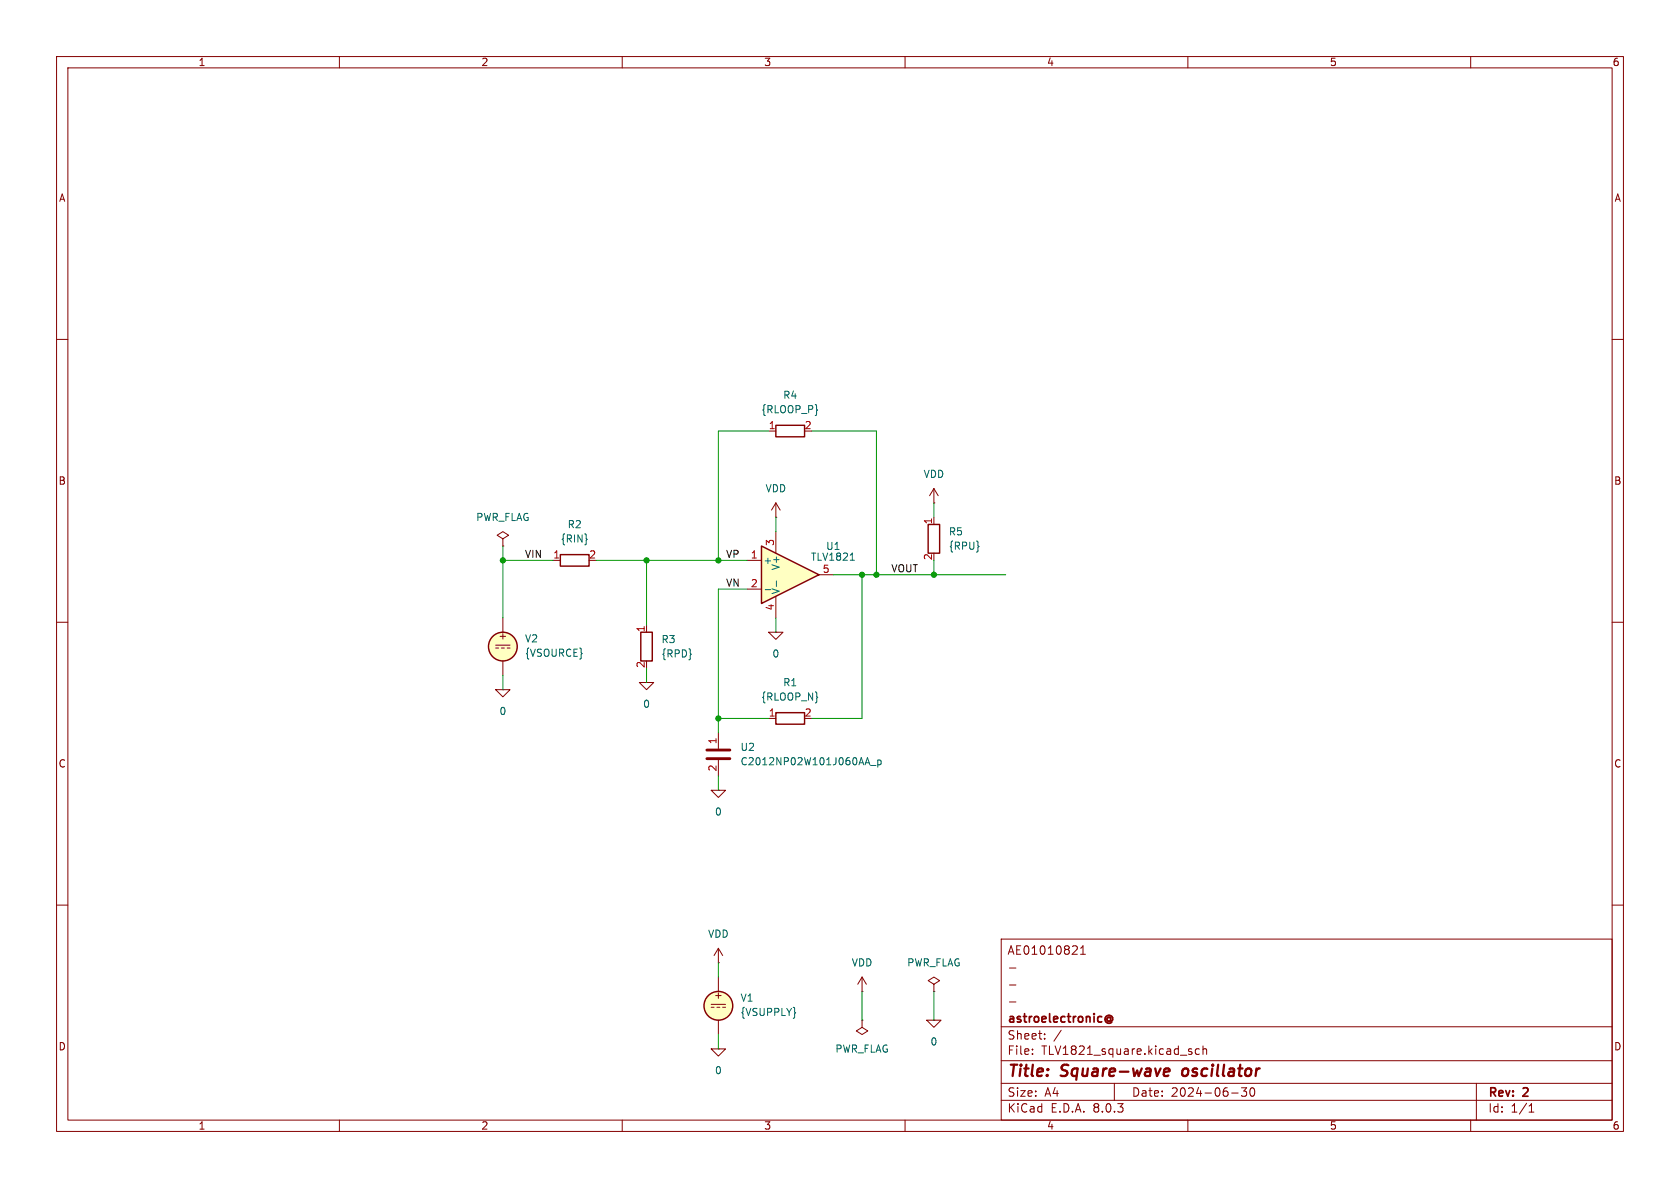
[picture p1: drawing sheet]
(kicad_sch
 (version 20231120)
 (generator "eeschema")
 (generator_version "8.0")
 (paper "A4")
 (title_block
  (title "Square-wave oscillator")
  (date "2024-06-30")
  (rev "2")
  (company "astroelectronic@")
  (comment 1 "-")
  (comment 2 "-")
  (comment 3 "-")
  (comment 4 "AE01010821"))
 (lib_symbols
  (symbol "R_1"
   (pin_names
    (offset 0) hide) (exclude_from_sim no) (in_bom yes) (on_board yes)
   (property "Reference" "R" (at 2.032 0 90) (effects (font (size 1.27 1.27))))
   (property "Value" "R" (at 0 0 90) (effects (font (size 1.27 1.27))))
   (property "Footprint" "" (at -1.778 0 90) (effects (font (size 1.27 1.27)) (hide yes)))
   (property "Datasheet" "~" (at 0 0 0) (effects (font (size 1.27 1.27)) (hide yes)))
   (property "Description" "Resistor" (at 0 0 0) (effects (font (size 1.27 1.27)) (hide yes)))
   (symbol "R_1_0_1"
    (rectangle (start -1.016 -2.54) (end 1.016 2.54) (stroke (width 0.254) (type default)) (fill (type none))))
   (symbol "R_1_1_1"
    (pin passive line (at 0 3.81 270) (length 1.27) (name "~" (effects (font (size 1.27 1.27)))) (number "1" (effects (font (size 1.27 1.27)))))
    (pin passive line (at 0 -3.81 90) (length 1.27) (name "~" (effects (font (size 1.27 1.27)))) (number "2" (effects (font (size 1.27 1.27)))))))
  (symbol "TLV1821:0"
   (power)
   (pin_numbers hide)
   (pin_names
    (offset 0) hide) (exclude_from_sim no) (in_bom yes) (on_board yes)
   (property "Reference" "#GND" (at 0 -5.08 0) (effects (font (size 1.27 1.27)) (hide yes)))
   (property "Value" "0" (at 0 -2.54 0) (effects (font (size 1.27 1.27))))
   (property "Footprint" "" (at 0 0 0) (effects (font (size 1.27 1.27)) (hide yes)))
   (property "Datasheet" "https://ngspice.sourceforge.io/docs/ngspice-html-manual/manual.xhtml#subsec_Circuit_elements__device" (at 0 -10.16 0) (effects (font (size 1.27 1.27)) (hide yes)))
   (property "Description" "0V reference potential for simulation" (at 0 -7.62 0) (effects (font (size 1.27 1.27)) (hide yes)))
   (symbol "0_0_1"
    (polyline (pts (xy -1.27 0) (xy 0 -1.27) (xy 1.27 0) (xy -1.27 0)) (stroke (width 0) (type default)) (fill (type none))))
   (symbol "0_1_1"
    (pin power_in line (at 0 0 0) (length 0) (name "~" (effects (font (size 1.016 1.016)))) (number "1" (effects (font (size 1.016 1.016)))))))
  (symbol "TLV1821:C"
   (pin_names
    (offset 0.254) hide) (exclude_from_sim no) (in_bom yes) (on_board yes)
   (property "Reference" "C" (at 0.635 2.54 0) (effects (font (size 1.27 1.27)) (justify left)))
   (property "Value" "C" (at 0.635 -2.54 0) (effects (font (size 1.27 1.27)) (justify left)))
   (property "Footprint" "" (at 0.9652 -3.81 0) (effects (font (size 1.27 1.27)) (hide yes)))
   (property "Datasheet" "~" (at 0 0 0) (effects (font (size 1.27 1.27)) (hide yes)))
   (property "Description" "Unpolarized capacitor" (at 0 0 0) (effects (font (size 1.27 1.27)) (hide yes)))
   (symbol "C_0_1"
    (polyline (pts (xy -2.032 -0.762) (xy 2.032 -0.762)) (stroke (width 0.508) (type default)) (fill (type none)))
    (polyline (pts (xy -2.032 0.762) (xy 2.032 0.762)) (stroke (width 0.508) (type default)) (fill (type none))))
   (symbol "C_1_1"
    (pin passive line (at 0 3.81 270) (length 2.794) (name "~" (effects (font (size 1.27 1.27)))) (number "1" (effects (font (size 1.27 1.27)))))
    (pin passive line (at 0 -3.81 90) (length 2.794) (name "~" (effects (font (size 1.27 1.27)))) (number "2" (effects (font (size 1.27 1.27)))))))
  (symbol "TLV1821:PWR_FLAG"
   (power)
   (pin_numbers hide)
   (pin_names
    (offset 0) hide) (exclude_from_sim no) (in_bom yes) (on_board yes)
   (property "Reference" "#FLG" (at 0 1.905 0) (effects (font (size 1.27 1.27)) (hide yes)))
   (property "Value" "PWR_FLAG" (at 0 3.81 0) (effects (font (size 1.27 1.27))))
   (property "Footprint" "" (at 0 0 0) (effects (font (size 1.27 1.27)) (hide yes)))
   (property "Datasheet" "~" (at 0 0 0) (effects (font (size 1.27 1.27)) (hide yes)))
   (property "Description" "Special symbol for telling ERC where power comes from" (at 0 0 0) (effects (font (size 1.27 1.27)) (hide yes)))
   (symbol "PWR_FLAG_0_0"
    (pin power_out line (at 0 0 90) (length 0) (name "~" (effects (font (size 1.27 1.27)))) (number "1" (effects (font (size 1.27 1.27))))))
   (symbol "PWR_FLAG_0_1"
    (polyline (pts (xy 0 0) (xy 0 1.27) (xy -1.016 1.905) (xy 0 2.54) (xy 1.016 1.905) (xy 0 1.27)) (stroke (width 0) (type default)) (fill (type none)))))
  (symbol "TLV1821:R"
   (pin_names
    (offset 0) hide) (exclude_from_sim no) (in_bom yes) (on_board yes)
   (property "Reference" "R" (at 2.032 0 90) (effects (font (size 1.27 1.27))))
   (property "Value" "R" (at 0 0 90) (effects (font (size 1.27 1.27))))
   (property "Footprint" "" (at -1.778 0 90) (effects (font (size 1.27 1.27)) (hide yes)))
   (property "Datasheet" "~" (at 0 0 0) (effects (font (size 1.27 1.27)) (hide yes)))
   (property "Description" "Resistor" (at 0 0 0) (effects (font (size 1.27 1.27)) (hide yes)))
   (symbol "R_0_1"
    (rectangle (start -1.016 -2.54) (end 1.016 2.54) (stroke (width 0.254) (type default)) (fill (type none))))
   (symbol "R_1_1"
    (pin passive line (at 0 3.81 270) (length 1.27) (name "~" (effects (font (size 1.27 1.27)))) (number "1" (effects (font (size 1.27 1.27)))))
    (pin passive line (at 0 -3.81 90) (length 1.27) (name "~" (effects (font (size 1.27 1.27)))) (number "2" (effects (font (size 1.27 1.27)))))))
  (symbol "TLV1821:TLV1821"
   (pin_names
    (offset 0.254)) (exclude_from_sim no) (in_bom yes) (on_board yes)
   (property "Reference" "U" (at 3.81 3.175 0) (effects (font (size 1.27 1.27)) (justify left)))
   (property "Value" "${SIM.PARAMS}" (at 3.81 -3.175 0) (effects (font (size 1.27 1.27)) (justify left)))
   (property "Footprint" "" (at 0 0 0) (effects (font (size 1.27 1.27)) (hide yes)))
   (property "Datasheet" "https://www.ti.com/product/TLV1824" (at 0 0 0) (effects (font (size 1.27 1.27)) (hide yes)))
   (property "Description" "Operational amplifier, single, node sequence=1:+ 2:- 3:OUT 4:V+ 5:V-" (at 0 0 0) (effects (font (size 1.27 1.27)) (hide yes)))
   (property "Sim.Pins" "1=in+ 2=in- 3=vcc 4=vee 5=out" (at 0 0 0) (effects (font (size 1.27 1.27)) (hide yes)))
   (property "Sim.Device" "SUBCKT" (at 0 0 0) (effects (font (size 1.27 1.27)) (justify left) (hide yes)))
   (property "Sim.Library" "${KICAD7_SYMBOL_DIR}/Simulation_SPICE.sp" (at 0 0 0) (effects (font (size 1.27 1.27)) (hide yes)))
   (property "Sim.Name" "kicad_builtin_opamp" (at 0 0 0) (effects (font (size 1.27 1.27)) (hide yes)))
   (symbol "TLV1821_0_1"
    (polyline (pts (xy 5.08 0) (xy -5.08 5.08) (xy -5.08 -5.08) (xy 5.08 0)) (stroke (width 0.254) (type default)) (fill (type background))))
   (symbol "TLV1821_1_1"
    (pin passive line (at -7.62 2.54 0) (length 2.54) (name "+" (effects (font (size 1.27 1.27)))) (number "1" (effects (font (size 1.27 1.27)))))
    (pin passive line (at -7.62 -2.54 0) (length 2.54) (name "-" (effects (font (size 1.27 1.27)))) (number "2" (effects (font (size 1.27 1.27)))))
    (pin passive line (at -2.54 7.62 270) (length 3.81) (name "V+" (effects (font (size 1.27 1.27)))) (number "3" (effects (font (size 1.27 1.27)))))
    (pin passive line (at -2.54 -7.62 90) (length 3.81) (name "V-" (effects (font (size 1.27 1.27)))) (number "4" (effects (font (size 1.27 1.27)))))
    (pin passive line (at 7.62 0 180) (length 2.54) (name "~" (effects (font (size 1.27 1.27)))) (number "5" (effects (font (size 1.27 1.27)))))))
  (symbol "TLV1821:VDC"
   (pin_numbers hide)
   (pin_names
    (offset 0.0254)) (exclude_from_sim no) (in_bom yes) (on_board yes)
   (property "Reference" "V" (at 2.54 2.54 0) (effects (font (size 1.27 1.27)) (justify left)))
   (property "Value" "1" (at 2.54 0 0) (effects (font (size 1.27 1.27)) (justify left)))
   (property "Footprint" "" (at 0 0 0) (effects (font (size 1.27 1.27)) (hide yes)))
   (property "Datasheet" "https://ngspice.sourceforge.io/docs/ngspice-html-manual/manual.xhtml#sec_Independent_Sources_for" (at 0 0 0) (effects (font (size 1.27 1.27)) (hide yes)))
   (property "Description" "Voltage source, DC" (at 0 0 0) (effects (font (size 1.27 1.27)) (hide yes)))
   (property "Sim.Pins" "1=+ 2=-" (at 0 0 0) (effects (font (size 1.27 1.27)) (hide yes)))
   (property "Sim.Type" "DC" (at 0 0 0) (effects (font (size 1.27 1.27)) (hide yes)))
   (property "Sim.Device" "V" (at 0 0 0) (effects (font (size 1.27 1.27)) (justify left) (hide yes)))
   (symbol "VDC_0_0"
    (polyline (pts (xy -1.27 0.254) (xy 1.27 0.254)) (stroke (width 0) (type default)) (fill (type none)))
    (polyline (pts (xy -0.762 -0.254) (xy -1.27 -0.254)) (stroke (width 0) (type default)) (fill (type none)))
    (polyline (pts (xy 0.254 -0.254) (xy -0.254 -0.254)) (stroke (width 0) (type default)) (fill (type none)))
    (polyline (pts (xy 1.27 -0.254) (xy 0.762 -0.254)) (stroke (width 0) (type default)) (fill (type none)))
    (text "+" (at 0 1.905 0) (effects (font (size 1.27 1.27)))))
   (symbol "VDC_0_1"
    (circle (center 0 0) (radius 2.54) (stroke (width 0.254) (type default)) (fill (type background))))
   (symbol "VDC_1_1"
    (pin passive line (at 0 5.08 270) (length 2.54) (name "~" (effects (font (size 1.27 1.27)))) (number "1" (effects (font (size 1.27 1.27)))))
    (pin passive line (at 0 -5.08 90) (length 2.54) (name "~" (effects (font (size 1.27 1.27)))) (number "2" (effects (font (size 1.27 1.27)))))))
  (symbol "TLV1821:VDD"
   (power)
   (pin_numbers hide)
   (pin_names
    (offset 0) hide) (exclude_from_sim no) (in_bom yes) (on_board yes)
   (property "Reference" "#PWR" (at 0 -3.81 0) (effects (font (size 1.27 1.27)) (hide yes)))
   (property "Value" "VDD" (at 0 3.556 0) (effects (font (size 1.27 1.27))))
   (property "Footprint" "" (at 0 0 0) (effects (font (size 1.27 1.27)) (hide yes)))
   (property "Datasheet" "" (at 0 0 0) (effects (font (size 1.27 1.27)) (hide yes)))
   (property "Description" "Power symbol creates a global label with name \"VDD\"" (at 0 0 0) (effects (font (size 1.27 1.27)) (hide yes)))
   (symbol "VDD_0_1"
    (polyline (pts (xy -0.762 1.27) (xy 0 2.54)) (stroke (width 0) (type default)) (fill (type none)))
    (polyline (pts (xy 0 0) (xy 0 2.54)) (stroke (width 0) (type default)) (fill (type none)))
    (polyline (pts (xy 0 2.54) (xy 0.762 1.27)) (stroke (width 0) (type default)) (fill (type none))))
   (symbol "VDD_1_1"
    (pin power_in line (at 0 0 90) (length 0) (name "~" (effects (font (size 1.27 1.27)))) (number "1" (effects (font (size 1.27 1.27))))))))
 (junction
  (at 127 127)
  (diameter 0)
  (color 0 0 0 0))
 (junction
  (at 114.3 99.06)
  (diameter 0)
  (color 0 0 0 0))
 (junction
  (at 127 99.06)
  (diameter 0)
  (color 0 0 0 0))
 (junction
  (at 154.94 101.6)
  (diameter 0)
  (color 0 0 0 0))
 (junction
  (at 165.1 101.6)
  (diameter 0)
  (color 0 0 0 0))
 (junction
  (at 88.9 99.06)
  (diameter 0)
  (color 0 0 0 0))
 (junction
  (at 152.4 101.6)
  (diameter 0)
  (color 0 0 0 0))
 (wire
  (pts (xy 114.3 118.11) (xy 114.3 120.65))
  (stroke (width 0) (type default)))
 (wire
  (pts (xy 114.3 99.06) (xy 127 99.06))
  (stroke (width 0) (type default)))
 (wire
  (pts (xy 165.1 99.06) (xy 165.1 101.6))
  (stroke (width 0) (type default)))
 (wire
  (pts (xy 127 99.06) (xy 132.08 99.06))
  (stroke (width 0) (type default)))
 (wire
  (pts (xy 127 127) (xy 127 104.14))
  (stroke (width 0) (type default)))
 (wire
  (pts (xy 165.1 88.9) (xy 165.1 91.44))
  (stroke (width 0) (type default)))
 (wire
  (pts (xy 165.1 175.26) (xy 165.1 180.34))
  (stroke (width 0) (type default)))
 (wire
  (pts (xy 135.89 127) (xy 127 127))
  (stroke (width 0) (type default)))
 (wire
  (pts (xy 105.41 99.06) (xy 114.3 99.06))
  (stroke (width 0) (type default)))
 (wire
  (pts (xy 88.9 119.38) (xy 88.9 121.92))
  (stroke (width 0) (type default)))
 (wire
  (pts (xy 154.94 76.2) (xy 143.51 76.2))
  (stroke (width 0) (type default)))
 (wire
  (pts (xy 127 137.16) (xy 127 139.7))
  (stroke (width 0) (type default)))
 (wire
  (pts (xy 137.16 109.22) (xy 137.16 111.76))
  (stroke (width 0) (type default)))
 (wire
  (pts (xy 88.9 109.22) (xy 88.9 99.06))
  (stroke (width 0) (type default)))
 (wire
  (pts (xy 152.4 101.6) (xy 147.32 101.6))
  (stroke (width 0) (type default)))
 (wire
  (pts (xy 152.4 127) (xy 152.4 101.6))
  (stroke (width 0) (type default)))
 (wire
  (pts (xy 154.94 101.6) (xy 165.1 101.6))
  (stroke (width 0) (type default)))
 (wire
  (pts (xy 137.16 91.44) (xy 137.16 93.98))
  (stroke (width 0) (type default)))
 (wire
  (pts (xy 127 104.14) (xy 132.08 104.14))
  (stroke (width 0) (type default)))
 (wire
  (pts (xy 127 127) (xy 127 129.54))
  (stroke (width 0) (type default)))
 (wire
  (pts (xy 152.4 175.26) (xy 152.4 180.34))
  (stroke (width 0) (type default)))
 (wire
  (pts (xy 88.9 96.52) (xy 88.9 99.06))
  (stroke (width 0) (type default)))
 (wire
  (pts (xy 165.1 101.6) (xy 177.8 101.6))
  (stroke (width 0) (type default)))
 (wire
  (pts (xy 127 76.2) (xy 135.89 76.2))
  (stroke (width 0) (type default)))
 (wire
  (pts (xy 127 170.18) (xy 127 172.72))
  (stroke (width 0) (type default)))
 (wire
  (pts (xy 127 99.06) (xy 127 76.2))
  (stroke (width 0) (type default)))
 (wire
  (pts (xy 88.9 99.06) (xy 97.79 99.06))
  (stroke (width 0) (type default)))
 (wire
  (pts (xy 143.51 127) (xy 152.4 127))
  (stroke (width 0) (type default)))
 (wire
  (pts (xy 114.3 99.06) (xy 114.3 110.49))
  (stroke (width 0) (type default)))
 (wire
  (pts (xy 127 182.88) (xy 127 185.42))
  (stroke (width 0) (type default)))
 (wire
  (pts (xy 152.4 101.6) (xy 154.94 101.6))
  (stroke (width 0) (type default)))
 (wire
  (pts (xy 154.94 101.6) (xy 154.94 76.2))
  (stroke (width 0) (type default)))
 (label "VIN"
  (at 92.71 99.06 0)
  (fields_autoplaced yes)
  (effects (font (size 1.27 1.27)) (justify left bottom)))
 (label "VN"
  (at 128.27 104.14 0)
  (fields_autoplaced yes)
  (effects (font (size 1.27 1.27)) (justify left bottom)))
 (label "VOUT"
  (at 157.48 101.6 0)
  (fields_autoplaced yes)
  (effects (font (size 1.27 1.27)) (justify left bottom)))
 (label "VP"
  (at 128.27 99.06 0)
  (fields_autoplaced yes)
  (effects (font (size 1.27 1.27)) (justify left bottom)))
 (symbol
  (lib_id "TLV1821:VDD")
  (at 152.4 175.26 0)
  (unit 1)
  (exclude_from_sim no)
  (in_bom yes)
  (on_board yes)
  (dnp no)
  (fields_autoplaced yes)
  (property "Reference" "#PWR03" (at 152.4 179.07 0) (effects (font (size 1.27 1.27)) (hide yes)))
  (property "Value" "VDD" (at 152.4 170.18 0) (effects (font (size 1.27 1.27))))
  (property "Footprint" "" (at 152.4 175.26 0) (effects (font (size 1.27 1.27)) (hide yes)))
  (property "Datasheet" "" (at 152.4 175.26 0) (effects (font (size 1.27 1.27)) (hide yes)))
  (property "Description" "Power symbol creates a global label with name \"VDD\"" (at 152.4 175.26 0) (effects (font (size 1.27 1.27)) (hide yes)))
  (pin "1"))
 (symbol
  (lib_id "TLV1821:0")
  (at 165.1 180.34 0)
  (unit 1)
  (exclude_from_sim no)
  (in_bom yes)
  (on_board yes)
  (dnp no)
  (fields_autoplaced yes)
  (property "Reference" "#GND03" (at 165.1 185.42 0) (effects (font (size 1.27 1.27)) (hide yes)))
  (property "Value" "0" (at 165.1 184.15 0) (effects (font (size 1.27 1.27))))
  (property "Footprint" "" (at 165.1 180.34 0) (effects (font (size 1.27 1.27)) (hide yes)))
  (property "Datasheet" "https://ngspice.sourceforge.io/docs/ngspice-html-manual/manual.xhtml#subsec_Circuit_elements__device" (at 165.1 190.5 0) (effects (font (size 1.27 1.27)) (hide yes)))
  (property "Description" "0V reference potential for simulation" (at 165.1 187.96 0) (effects (font (size 1.27 1.27)) (hide yes)))
  (pin "1"))
 (symbol
  (lib_id "TLV1821:0")
  (at 127 185.42 0)
  (unit 1)
  (exclude_from_sim no)
  (in_bom yes)
  (on_board yes)
  (dnp no)
  (fields_autoplaced yes)
  (property "Reference" "#GND02" (at 127 190.5 0) (effects (font (size 1.27 1.27)) (hide yes)))
  (property "Value" "0" (at 127 189.23 0) (effects (font (size 1.27 1.27))))
  (property "Footprint" "" (at 127 185.42 0) (effects (font (size 1.27 1.27)) (hide yes)))
  (property "Datasheet" "https://ngspice.sourceforge.io/docs/ngspice-html-manual/manual.xhtml#subsec_Circuit_elements__device" (at 127 195.58 0) (effects (font (size 1.27 1.27)) (hide yes)))
  (property "Description" "0V reference potential for simulation" (at 127 193.04 0) (effects (font (size 1.27 1.27)) (hide yes)))
  (pin "1"))
 (symbol
  (lib_id "TLV1821:0")
  (at 137.16 111.76 0)
  (unit 1)
  (exclude_from_sim no)
  (in_bom yes)
  (on_board yes)
  (dnp no)
  (fields_autoplaced yes)
  (property "Reference" "#GND01" (at 137.16 116.84 0) (effects (font (size 1.27 1.27)) (hide yes)))
  (property "Value" "0" (at 137.16 115.57 0) (effects (font (size 1.27 1.27))))
  (property "Footprint" "" (at 137.16 111.76 0) (effects (font (size 1.27 1.27)) (hide yes)))
  (property "Datasheet" "https://ngspice.sourceforge.io/docs/ngspice-html-manual/manual.xhtml#subsec_Circuit_elements__device" (at 137.16 121.92 0) (effects (font (size 1.27 1.27)) (hide yes)))
  (property "Description" "0V reference potential for simulation" (at 137.16 119.38 0) (effects (font (size 1.27 1.27)) (hide yes)))
  (pin "1"))
 (symbol
  (lib_id "TLV1821:VDC")
  (at 127 177.8 0)
  (unit 1)
  (exclude_from_sim no)
  (in_bom yes)
  (on_board yes)
  (dnp no)
  (fields_autoplaced yes)
  (property "Reference" "V1" (at 130.81 176.4001 0) (effects (font (size 1.27 1.27)) (justify left)))
  (property "Value" "{VSUPPLY}" (at 130.81 178.9401 0) (effects (font (size 1.27 1.27)) (justify left)))
  (property "Footprint" "" (at 127 177.8 0) (effects (font (size 1.27 1.27)) (hide yes)))
  (property "Datasheet" "https://ngspice.sourceforge.io/docs/ngspice-html-manual/manual.xhtml#sec_Independent_Sources_for" (at 127 177.8 0) (effects (font (size 1.27 1.27)) (hide yes)))
  (property "Description" "Voltage source, DC" (at 127 177.8 0) (effects (font (size 1.27 1.27)) (hide yes)))
  (property "Sim.Pins" "1=+ 2=-" (at 127 177.8 0) (effects (font (size 1.27 1.27)) (hide yes)))
  (property "Sim.Type" "DC" (at 127 177.8 0) (effects (font (size 1.27 1.27)) (hide yes)))
  (property "Sim.Device" "V" (at 127 177.8 0) (effects (font (size 1.27 1.27)) (justify left) (hide yes)))
  (pin "1")
  (pin "2"))
 (symbol
  (lib_id "TLV1821:VDD")
  (at 137.16 91.44 0)
  (unit 1)
  (exclude_from_sim no)
  (in_bom yes)
  (on_board yes)
  (dnp no)
  (fields_autoplaced yes)
  (property "Reference" "#PWR01" (at 137.16 95.25 0) (effects (font (size 1.27 1.27)) (hide yes)))
  (property "Value" "VDD" (at 137.16 86.36 0) (effects (font (size 1.27 1.27))))
  (property "Footprint" "" (at 137.16 91.44 0) (effects (font (size 1.27 1.27)) (hide yes)))
  (property "Datasheet" "" (at 137.16 91.44 0) (effects (font (size 1.27 1.27)) (hide yes)))
  (property "Description" "Power symbol creates a global label with name \"VDD\"" (at 137.16 91.44 0) (effects (font (size 1.27 1.27)) (hide yes)))
  (pin "1"))
 (symbol
  (lib_id "TLV1821:PWR_FLAG")
  (at 165.1 175.26 0)
  (unit 1)
  (exclude_from_sim no)
  (in_bom yes)
  (on_board yes)
  (dnp no)
  (fields_autoplaced yes)
  (property "Reference" "#FLG02" (at 165.1 173.355 0) (effects (font (size 1.27 1.27)) (hide yes)))
  (property "Value" "PWR_FLAG" (at 165.1 170.18 0) (effects (font (size 1.27 1.27))))
  (property "Footprint" "" (at 165.1 175.26 0) (effects (font (size 1.27 1.27)) (hide yes)))
  (property "Datasheet" "~" (at 165.1 175.26 0) (effects (font (size 1.27 1.27)) (hide yes)))
  (property "Description" "Special symbol for telling ERC where power comes from" (at 165.1 175.26 0) (effects (font (size 1.27 1.27)) (hide yes)))
  (pin "1"))
 (symbol
  (lib_name "R_1")
  (lib_id "TLV1821:R_1")
  (at 101.6 99.06 90)
  (unit 1)
  (exclude_from_sim no)
  (in_bom yes)
  (on_board yes)
  (dnp no)
  (fields_autoplaced yes)
  (property "Reference" "R2" (at 101.6 92.71 90) (effects (font (size 1.27 1.27))))
  (property "Value" "{RIN}" (at 101.6 95.25 90) (effects (font (size 1.27 1.27))))
  (property "Footprint" "" (at 101.6 100.838 90) (effects (font (size 1.27 1.27)) (hide yes)))
  (property "Datasheet" "~" (at 101.6 99.06 0) (effects (font (size 1.27 1.27)) (hide yes)))
  (property "Description" "Resistor" (at 101.6 99.06 0) (effects (font (size 1.27 1.27)) (hide yes)))
  (pin "1")
  (pin "2"))
 (symbol
  (lib_id "TLV1821:TLV1821")
  (at 139.7 101.6 0)
  (unit 1)
  (exclude_from_sim no)
  (in_bom yes)
  (on_board yes)
  (dnp no)
  (fields_autoplaced yes)
  (property "Reference" "U1" (at 147.32 96.5514 0) (effects (font (size 1.27 1.27))))
  (property "Value" "TLV1821" (at 147.32 98.4565 0) (effects (font (size 1.27 1.27))))
  (property "Footprint" "" (at 139.7 101.6 0) (effects (font (size 1.27 1.27)) (hide yes)))
  (property "Datasheet" "https://www.ti.com/product/TLV1824" (at 139.7 101.6 0) (effects (font (size 1.27 1.27)) (hide yes)))
  (property "Description" "Operational amplifier, single, node sequence=1:+ 2:- 3:OUT 4:V+ 5:V-" (at 139.7 101.6 0) (effects (font (size 1.27 1.27)) (hide yes)))
  (property "Sim.Pins" "1=IN+ 2=IN- 3=V+ 4=V- 5=OUT" (at 139.7 101.6 0) (effects (font (size 1.27 1.27)) (hide yes)))
  (property "Sim.Device" "SUBCKT" (at 139.7 101.6 0) (effects (font (size 1.27 1.27)) (justify left) (hide yes)))
  (property "Sim.Library" "C:\\AE\\TLV1821\\_models\\tlv1821.lib" (at 139.7 101.6 0) (effects (font (size 1.27 1.27)) (hide yes)))
  (property "Sim.Name" "TLV1821" (at 139.7 101.6 0) (effects (font (size 1.27 1.27)) (hide yes)))
  (pin "1")
  (pin "3")
  (pin "2")
  (pin "5")
  (pin "4"))
 (symbol
  (lib_name "R_1")
  (lib_id "TLV1821:R_1")
  (at 165.1 95.25 0)
  (unit 1)
  (exclude_from_sim no)
  (in_bom yes)
  (on_board yes)
  (dnp no)
  (fields_autoplaced yes)
  (property "Reference" "R5" (at 167.64 93.9799 0) (effects (font (size 1.27 1.27)) (justify left)))
  (property "Value" "{RPU}" (at 167.64 96.5199 0) (effects (font (size 1.27 1.27)) (justify left)))
  (property "Footprint" "" (at 163.322 95.25 90) (effects (font (size 1.27 1.27)) (hide yes)))
  (property "Datasheet" "~" (at 165.1 95.25 0) (effects (font (size 1.27 1.27)) (hide yes)))
  (property "Description" "Resistor" (at 165.1 95.25 0) (effects (font (size 1.27 1.27)) (hide yes)))
  (pin "1")
  (pin "2"))
 (symbol
  (lib_id "TLV1821:0")
  (at 88.9 121.92 0)
  (unit 1)
  (exclude_from_sim no)
  (in_bom yes)
  (on_board yes)
  (dnp no)
  (fields_autoplaced yes)
  (property "Reference" "#GND06" (at 88.9 127 0) (effects (font (size 1.27 1.27)) (hide yes)))
  (property "Value" "0" (at 88.9 125.73 0) (effects (font (size 1.27 1.27))))
  (property "Footprint" "" (at 88.9 121.92 0) (effects (font (size 1.27 1.27)) (hide yes)))
  (property "Datasheet" "https://ngspice.sourceforge.io/docs/ngspice-html-manual/manual.xhtml#subsec_Circuit_elements__device" (at 88.9 132.08 0) (effects (font (size 1.27 1.27)) (hide yes)))
  (property "Description" "0V reference potential for simulation" (at 88.9 129.54 0) (effects (font (size 1.27 1.27)) (hide yes)))
  (pin "1"))
 (symbol
  (lib_id "TLV1821:PWR_FLAG")
  (at 152.4 180.34 180)
  (unit 1)
  (exclude_from_sim no)
  (in_bom yes)
  (on_board yes)
  (dnp no)
  (fields_autoplaced yes)
  (property "Reference" "#FLG01" (at 152.4 182.245 0) (effects (font (size 1.27 1.27)) (hide yes)))
  (property "Value" "PWR_FLAG" (at 152.4 185.42 0) (effects (font (size 1.27 1.27))))
  (property "Footprint" "" (at 152.4 180.34 0) (effects (font (size 1.27 1.27)) (hide yes)))
  (property "Datasheet" "~" (at 152.4 180.34 0) (effects (font (size 1.27 1.27)) (hide yes)))
  (property "Description" "Special symbol for telling ERC where power comes from" (at 152.4 180.34 0) (effects (font (size 1.27 1.27)) (hide yes)))
  (pin "1"))
 (symbol
  (lib_id "TLV1821:R")
  (at 139.7 127 90)
  (unit 1)
  (exclude_from_sim no)
  (in_bom yes)
  (on_board yes)
  (dnp no)
  (fields_autoplaced yes)
  (property "Reference" "R1" (at 139.7 120.65 90) (effects (font (size 1.27 1.27))))
  (property "Value" "{RLOOP_N}" (at 139.7 123.19 90) (effects (font (size 1.27 1.27))))
  (property "Footprint" "" (at 139.7 128.778 90) (effects (font (size 1.27 1.27)) (hide yes)))
  (property "Datasheet" "~" (at 139.7 127 0) (effects (font (size 1.27 1.27)) (hide yes)))
  (property "Description" "Resistor" (at 139.7 127 0) (effects (font (size 1.27 1.27)) (hide yes)))
  (pin "2")
  (pin "1"))
 (symbol
  (lib_id "TLV1821:PWR_FLAG")
  (at 88.9 96.52 0)
  (unit 1)
  (exclude_from_sim no)
  (in_bom yes)
  (on_board yes)
  (dnp no)
  (fields_autoplaced yes)
  (property "Reference" "#FLG03" (at 88.9 94.615 0) (effects (font (size 1.27 1.27)) (hide yes)))
  (property "Value" "PWR_FLAG" (at 88.9 91.44 0) (effects (font (size 1.27 1.27))))
  (property "Footprint" "" (at 88.9 96.52 0) (effects (font (size 1.27 1.27)) (hide yes)))
  (property "Datasheet" "~" (at 88.9 96.52 0) (effects (font (size 1.27 1.27)) (hide yes)))
  (property "Description" "Special symbol for telling ERC where power comes from" (at 88.9 96.52 0) (effects (font (size 1.27 1.27)) (hide yes)))
  (pin "1"))
 (symbol
  (lib_name "R_1")
  (lib_id "TLV1821:R_1")
  (at 139.7 76.2 90)
  (unit 1)
  (exclude_from_sim no)
  (in_bom yes)
  (on_board yes)
  (dnp no)
  (fields_autoplaced yes)
  (property "Reference" "R4" (at 139.7 69.85 90) (effects (font (size 1.27 1.27))))
  (property "Value" "{RLOOP_P}" (at 139.7 72.39 90) (effects (font (size 1.27 1.27))))
  (property "Footprint" "" (at 139.7 77.978 90) (effects (font (size 1.27 1.27)) (hide yes)))
  (property "Datasheet" "~" (at 139.7 76.2 0) (effects (font (size 1.27 1.27)) (hide yes)))
  (property "Description" "Resistor" (at 139.7 76.2 0) (effects (font (size 1.27 1.27)) (hide yes)))
  (pin "1")
  (pin "2"))
 (symbol
  (lib_id "TLV1821:0")
  (at 114.3 120.65 0)
  (unit 1)
  (exclude_from_sim no)
  (in_bom yes)
  (on_board yes)
  (dnp no)
  (fields_autoplaced yes)
  (property "Reference" "#GND05" (at 114.3 125.73 0) (effects (font (size 1.27 1.27)) (hide yes)))
  (property "Value" "0" (at 114.3 124.46 0) (effects (font (size 1.27 1.27))))
  (property "Footprint" "" (at 114.3 120.65 0) (effects (font (size 1.27 1.27)) (hide yes)))
  (property "Datasheet" "https://ngspice.sourceforge.io/docs/ngspice-html-manual/manual.xhtml#subsec_Circuit_elements__device" (at 114.3 130.81 0) (effects (font (size 1.27 1.27)) (hide yes)))
  (property "Description" "0V reference potential for simulation" (at 114.3 128.27 0) (effects (font (size 1.27 1.27)) (hide yes)))
  (pin "1"))
 (symbol
  (lib_id "TLV1821:0")
  (at 127 139.7 0)
  (unit 1)
  (exclude_from_sim no)
  (in_bom yes)
  (on_board yes)
  (dnp no)
  (fields_autoplaced yes)
  (property "Reference" "#GND04" (at 127 144.78 0) (effects (font (size 1.27 1.27)) (hide yes)))
  (property "Value" "0" (at 127 143.51 0) (effects (font (size 1.27 1.27))))
  (property "Footprint" "" (at 127 139.7 0) (effects (font (size 1.27 1.27)) (hide yes)))
  (property "Datasheet" "https://ngspice.sourceforge.io/docs/ngspice-html-manual/manual.xhtml#subsec_Circuit_elements__device" (at 127 149.86 0) (effects (font (size 1.27 1.27)) (hide yes)))
  (property "Description" "0V reference potential for simulation" (at 127 147.32 0) (effects (font (size 1.27 1.27)) (hide yes)))
  (pin "1"))
 (symbol
  (lib_name "R_1")
  (lib_id "TLV1821:R_1")
  (at 114.3 114.3 0)
  (unit 1)
  (exclude_from_sim no)
  (in_bom yes)
  (on_board yes)
  (dnp no)
  (fields_autoplaced yes)
  (property "Reference" "R3" (at 116.84 113.0299 0) (effects (font (size 1.27 1.27)) (justify left)))
  (property "Value" "{RPD}" (at 116.84 115.5699 0) (effects (font (size 1.27 1.27)) (justify left)))
  (property "Footprint" "" (at 112.522 114.3 90) (effects (font (size 1.27 1.27)) (hide yes)))
  (property "Datasheet" "~" (at 114.3 114.3 0) (effects (font (size 1.27 1.27)) (hide yes)))
  (property "Description" "Resistor" (at 114.3 114.3 0) (effects (font (size 1.27 1.27)) (hide yes)))
  (pin "1")
  (pin "2"))
 (symbol
  (lib_id "TLV1821:VDD")
  (at 127 170.18 0)
  (unit 1)
  (exclude_from_sim no)
  (in_bom yes)
  (on_board yes)
  (dnp no)
  (fields_autoplaced yes)
  (property "Reference" "#PWR02" (at 127 173.99 0) (effects (font (size 1.27 1.27)) (hide yes)))
  (property "Value" "VDD" (at 127 165.1 0) (effects (font (size 1.27 1.27))))
  (property "Footprint" "" (at 127 170.18 0) (effects (font (size 1.27 1.27)) (hide yes)))
  (property "Datasheet" "" (at 127 170.18 0) (effects (font (size 1.27 1.27)) (hide yes)))
  (property "Description" "Power symbol creates a global label with name \"VDD\"" (at 127 170.18 0) (effects (font (size 1.27 1.27)) (hide yes)))
  (pin "1"))
 (symbol
  (lib_id "TLV1821:VDD")
  (at 165.1 88.9 0)
  (unit 1)
  (exclude_from_sim no)
  (in_bom yes)
  (on_board yes)
  (dnp no)
  (fields_autoplaced yes)
  (property "Reference" "#PWR04" (at 165.1 92.71 0) (effects (font (size 1.27 1.27)) (hide yes)))
  (property "Value" "VDD" (at 165.1 83.82 0) (effects (font (size 1.27 1.27))))
  (property "Footprint" "" (at 165.1 88.9 0) (effects (font (size 1.27 1.27)) (hide yes)))
  (property "Datasheet" "" (at 165.1 88.9 0) (effects (font (size 1.27 1.27)) (hide yes)))
  (property "Description" "Power symbol creates a global label with name \"VDD\"" (at 165.1 88.9 0) (effects (font (size 1.27 1.27)) (hide yes)))
  (pin "1"))
 (symbol
  (lib_id "TLV1821:VDC")
  (at 88.9 114.3 0)
  (unit 1)
  (exclude_from_sim no)
  (in_bom yes)
  (on_board yes)
  (dnp no)
  (fields_autoplaced yes)
  (property "Reference" "V2" (at 92.71 112.9001 0) (effects (font (size 1.27 1.27)) (justify left)))
  (property "Value" "{VSOURCE}" (at 92.71 115.4401 0) (effects (font (size 1.27 1.27)) (justify left)))
  (property "Footprint" "" (at 88.9 114.3 0) (effects (font (size 1.27 1.27)) (hide yes)))
  (property "Datasheet" "https://ngspice.sourceforge.io/docs/ngspice-html-manual/manual.xhtml#sec_Independent_Sources_for" (at 88.9 114.3 0) (effects (font (size 1.27 1.27)) (hide yes)))
  (property "Description" "Voltage source, DC" (at 88.9 114.3 0) (effects (font (size 1.27 1.27)) (hide yes)))
  (property "Sim.Pins" "1=+ 2=-" (at 88.9 114.3 0) (effects (font (size 1.27 1.27)) (hide yes)))
  (property "Sim.Type" "DC" (at 88.9 114.3 0) (effects (font (size 1.27 1.27)) (hide yes)))
  (property "Sim.Device" "V" (at 88.9 114.3 0) (effects (font (size 1.27 1.27)) (justify left) (hide yes)))
  (pin "1")
  (pin "2"))
 (symbol
  (lib_id "TLV1821:C")
  (at 127 133.35 0)
  (unit 1)
  (exclude_from_sim no)
  (in_bom yes)
  (on_board yes)
  (dnp no)
  (fields_autoplaced yes)
  (property "Reference" "U2" (at 130.81 132.0799 0) (effects (font (size 1.27 1.27)) (justify left)))
  (property "Value" "C2012NP02W101J060AA_p" (at 130.81 134.6199 0) (effects (font (size 1.27 1.27)) (justify left)))
  (property "Footprint" "" (at 127.9652 137.16 0) (effects (font (size 1.27 1.27)) (hide yes)))
  (property "Datasheet" "~" (at 127 133.35 0) (effects (font (size 1.27 1.27)) (hide yes)))
  (property "Description" "Unpolarized capacitor" (at 127 133.35 0) (effects (font (size 1.27 1.27)) (hide yes)))
  (property "Sim.Library" "C:\\AE\\TLV1821\\_models\\c2012np02w101j060aa_p.mod" (at 127 133.35 0) (effects (font (size 1.27 1.27)) (hide yes)))
  (property "Sim.Name" "C2012NP02W101J060AA_p" (at 127 133.35 0) (effects (font (size 1.27 1.27)) (hide yes)))
  (property "Sim.Device" "SUBCKT" (at 127 133.35 0) (effects (font (size 1.27 1.27)) (hide yes)))
  (property "Sim.Pins" "1=n1 2=n2" (at 127 133.35 0) (effects (font (size 1.27 1.27)) (hide yes)))
  (pin "2")
  (pin "1"))
 (sheet_instances
  (path ""
   (page "1"))))
